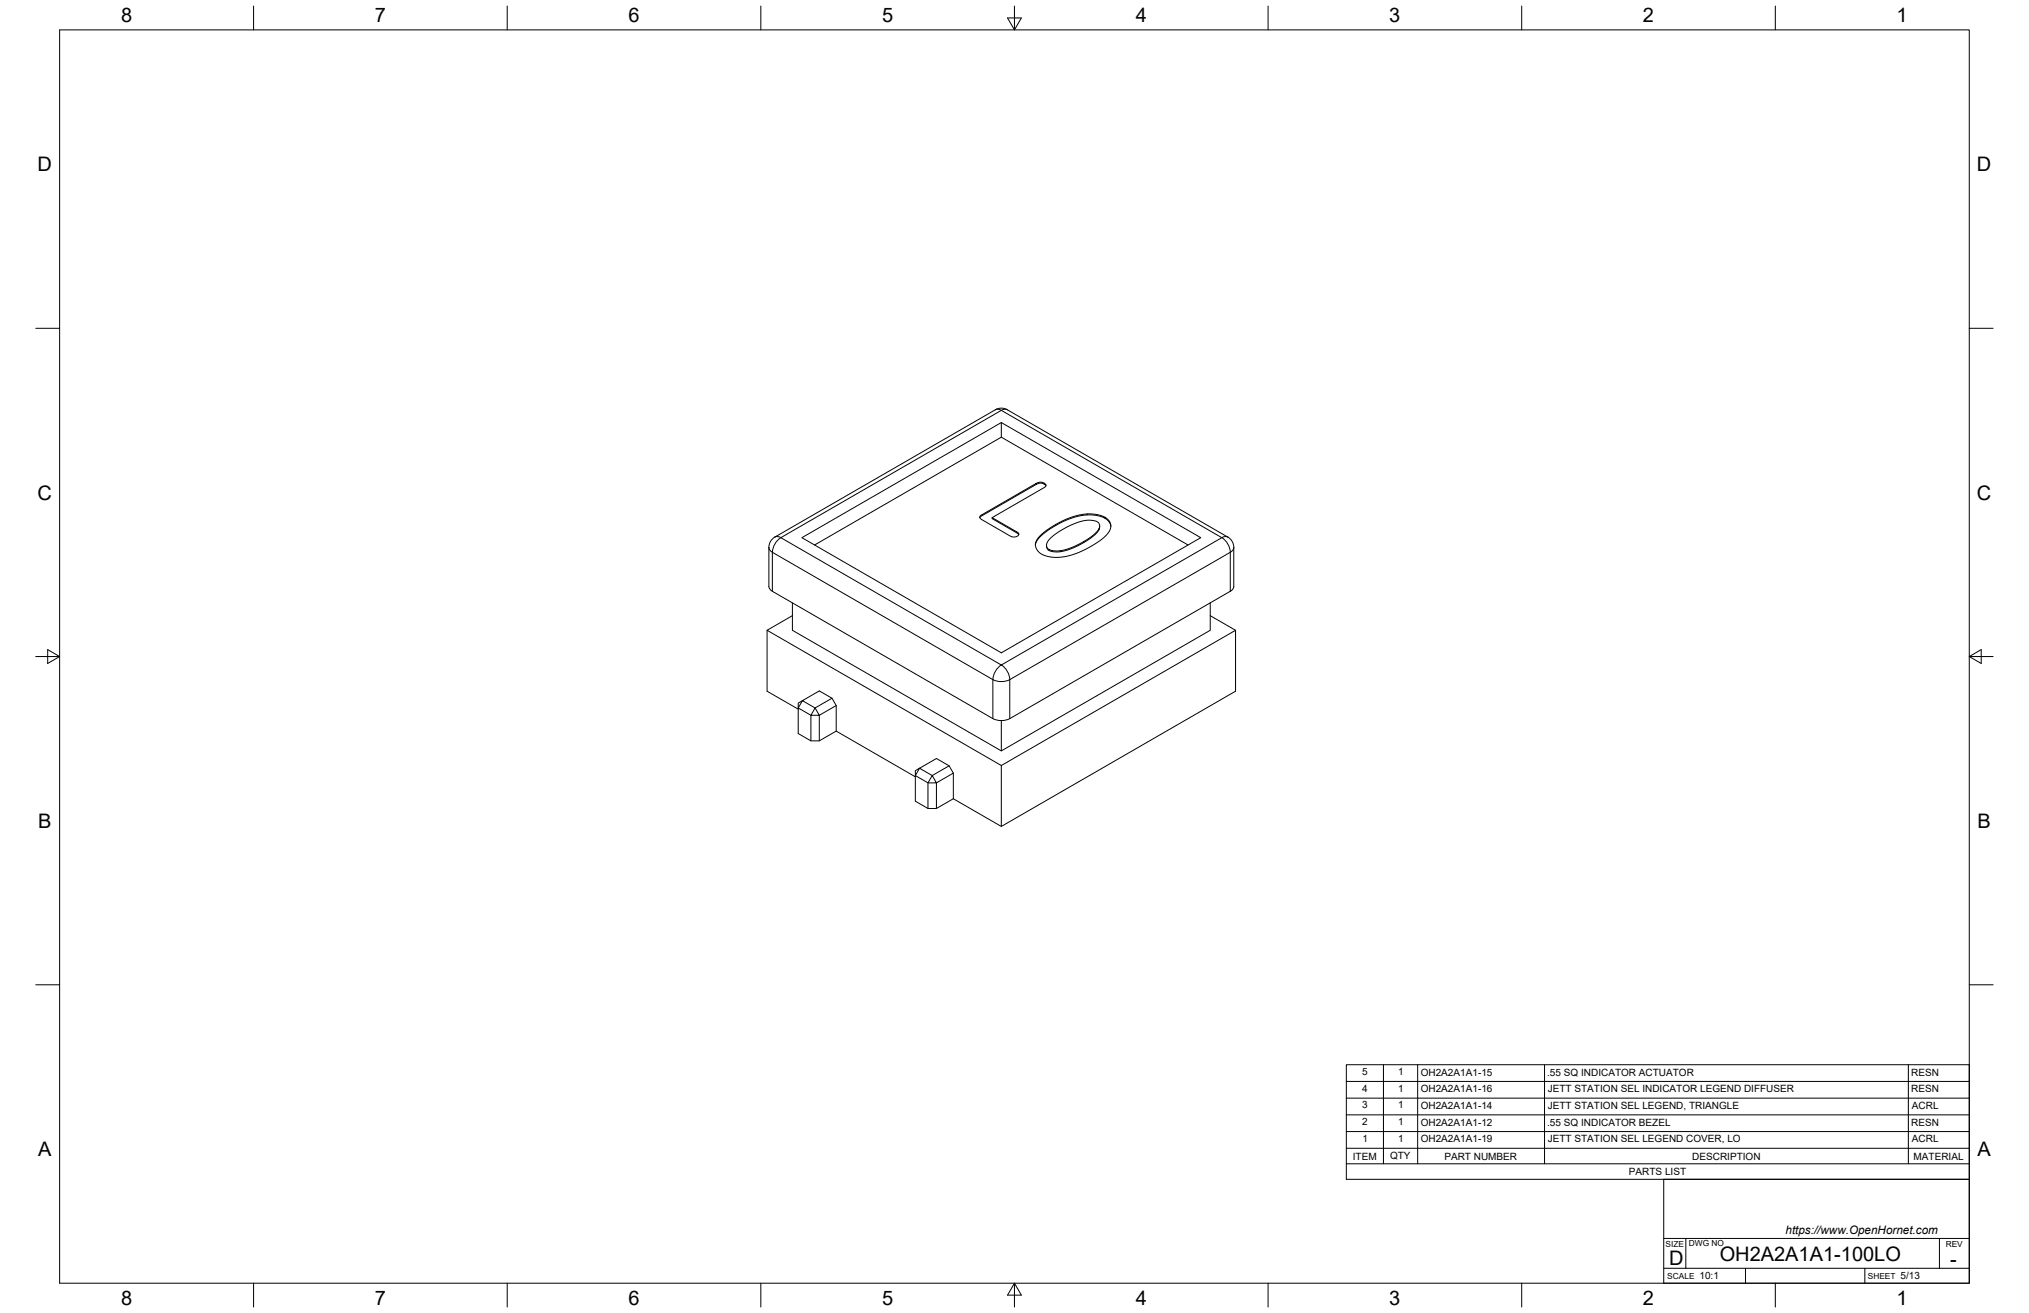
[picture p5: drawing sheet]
<svg xmlns="http://www.w3.org/2000/svg" width="864mm" height="559mm" viewBox="0 0 864 559" stroke-linecap="round" stroke-linejoin="round" font-family="sans-serif">
<!-- layer: Visible Narrow -->
<path d="M423.7 174.4l1.6-.2a1.3 1.3 0 0 0 1.8 0l1.6 .2M329.8 228.6l1.2-.3 1.4 .5a8 8 0 0 0-3.6 6.3l-1.2-1-.3-1.1M332.3 228.8l93.9-54.2 93.8 54.2-93.8 54.2zM432.6 226.3v.4M522.6 228.6l-1.2-.3-1.4 .5a8 8 0 0 1 3.6 6.3M523.6 235.1l-93.8 54.1v16.6M523.6 235.1v16.6M525.1 233l-.3 1.1-1.1 .9M328.7 251.7v-16.6l93.9 54.1v16.6M425 284l1.2-1a8 8 0 0 1 3.6 6.2 8 8 0 0 1-7.2 0l.5-2.3z" fill="none" stroke="#000" stroke-width=".43"/>
<!-- layer: Visible -->
<g fill="none" stroke="#000" stroke-width=".43">
<path d="M426.2 179.8v6.3l-79.5 45.8M426.2 186.1l79.5 45.8M417.3 219.5l24.2-14 2.2-.2 1.4 .9v.7l-.8 .7-22 12.7 10.9 6.4 .4 .8-.9 .8-1.4 .3-1.1-.3-12.4-7.2-.8-.9zM418.1 219.4l-1.1 .9M441 205.7v.5l1.7-.6 1.7 .5M441 206.2l-22.9 13.2v-.4M444.4 205.6v.5l.8 .7M462.7 218.7v.4M327.3 233v16.6l.3 1.1 1.1 .9M341.3 228.8l84.9-49 84.9 49-84.9 49zM422.3 220.3v.4l11.2 6.6M433.5 226.9l.1 .6"/>
<path d="M440.7 231.5v.4M442.5 228.3l4.3-3.5 5.1-2.9 4.8-2 4.1-1 5-.1 3.5 .9 2.2 1.3 .9 1.3 .4 1.2-.2 1.5-.9 1.8-1.9 2-2.3 1.8-4.6 2.7-3.6 1.8-2.9 1-4 .9h-5.3l-2.5-.6-2.1-1.1-1.2-1.5-.6-1.7 .4-2zM446.5 234.3v-.5l2.1 .6h2.7M449.3 223.2v.4M461.3 230.9l-5.9 2.8-4.6 1.2h-1.9l-2.2-.5-1.1-1.1-.2-1.2M461.3 230.9v-.4l-5.6 2.7-4.4 1.2v.4M467.8 225.4l.2-1.4-.2-1.1-.7-.8-1.1-.4-3.7-.3-4.4 1.2-6 3-4.8 3.4-1.1 1.3-.6 1.6 .2 1.1 .9 .8M467.8 225l-2.5 2.8-4 2.7M468 223.8a7.4 7.4 0 0 1-4.3 5.6l-2.4 1.5M470.3 220.2v.4M472.8 224l-.5-1.5-1.1-1.3-3-1.5-5-.6-4.5 .7-6.1 2.1-5.8 3.3-4.5 3.6-1.2 1.7-.4 1.4M525.1 233v16.6l-.1 .7-.9 1-94.3 54.5a8 8 0 0 1-7.2 0"/>
<path d="M525.1 233a5 5 0 0 0-2.5-4.4l-93.9-54.2a5 5 0 0 0-5 0l-93.9 54.2a5.1 5.1 0 0 0-2.5 4.4M328.7 251.7l93.9 54.1M337.3 256.6v11.6l88.9 51.4M515.1 256.6v11.6l-88.9 51.4v-12.9M326.5 268.2l99.7 57.6v25.9M337.3 262l-10.8 6.2v26l13.2 7.6M515.1 262l10.8 6.2M339.7 299.2l1.8-1-1.8 3.1zM354.1 297.2l-7.2 4.1-5.4-3.1 7.2-4.2 5.4 3.2 1.8 3.1v10.9M345.1 315.3v-10.9l-5.4-3.1v10.9l5.4 3.1h3.6l7.2-4.1 33.7 19.4M346.9 301.3l1.8 3.1h-3.6zM355.9 300.3l-7.2 4.1v10.9"/>
<path d="M389.6 328l1.8-1-1.8 3.1zM396.8 330.1l1.8 3.1h-3.6zM404 325.9l-7.2 4.2-5.4-3.1 7.2-4.2 5.4 3.1 1.8 3.1v10.9M405.8 339.9l-7.2 4.2h-3.6l-5.4-3.1v-10.9l5.4 3.1v10.9M405.8 329l-7.2 4.2v10.9M426.2 325.8l99.7-57.6v26l-99.7 57.5-20.4-11.8"/>
</g>
<!-- layer: Border -->
<g fill="none" stroke="#000" stroke-width=".43">
<path d="M25.4 12.7h812.8v533.4h-812.8zM107.9 2.6v10.1M215.9 2.6v10.1M323.8 2.6v10.1M428.8 7.6h5.9l-2.9 5.1zM431.8 2.6v10.1M539.7 2.6v10.1M647.7 2.6v10.1M755.6 2.6v10.1M15.2 139.7h10.2M838.2 139.7h10.1M15.2 279.4h10.2"/>
<path d="M20.3 276.5l5.1 2.9-5.1 3zM838.2 279.4l5.1-2.9v5.9zM838.2 279.4h10.1M15.2 419.1h10.2M838.2 419.1h10.1M107.9 546.1v10.2M215.9 546.1v10.2M323.8 546.1v10.2M431.8 546.1l2.9 5.1h-5.9zM431.8 546.1v10.2M539.7 546.1v10.2M647.7 546.1v10.2"/>
<path d="M755.6 546.1v10.2"/>
</g>
<!-- layer: Titleblock -->
<path d="M708.1 501.9h130.1v44.2h-130.1zM708.1 539.8h130.1M708.1 527.1h130.1M717.5 527.1v12.7M742.9 539.8v6.3M793.7 539.8v6.3M825.5 527.1v12.7" fill="none" stroke="#000" stroke-width=".43"/>
<!-- layer: Parts Lists -->
<path d="M573 453.1h265.2v48.8h-265.2zM588.8 453.1v42.2M603.4 453.1v42.2M657.4 453.1v42.2M812.2 453.1v42.2M573 474.5h265.2M573 467.4h265.2M573 460.2h265.2M573 495.3h265.2M573 488.7h265.2M573 481.6h265.2" fill="none" stroke="#000" stroke-width=".43"/>
<g font-size="8.5">
<text x="51.6" y="9.4">8</text>
<text x="159.5" y="9.4">7</text>
<text x="267.5" y="9.4">6</text>
<text x="375.4" y="9.3">5</text>
<text x="483.4" y="9.4">4</text>
<text x="591.3" y="9.4">3</text>
<text x="699.3" y="9.4">2</text>
<text x="807.2" y="9.4">1</text>
<text x="16" y="72.9">D</text>
<text x="841.4" y="72.9">D</text>
<text x="16" y="212.6">C</text>
<text x="841.4" y="212.6">C</text>
<text x="16.2" y="352.3">B</text>
<text x="841.7" y="352.3">B</text>
<text x="16.2" y="492">A</text>
<text x="841.7" y="492">A</text>
<text x="710.4" y="538.4">D</text>
<text x="731.9" y="536.7">OH2A2A1A1-100LO</text>
<text x="830.1" y="538.8">-</text>
<text x="51.6" y="555.5">8</text>
<text x="159.5" y="555.5">7</text>
<text x="267.5" y="555.5">6</text>
<text x="375.4" y="555.4">5</text>
<text x="483.4" y="555.5">4</text>
<text x="591.3" y="555.5">3</text>
<text x="699.3" y="555.5">2</text>
<text x="807.2" y="555.5">1</text>
</g>
<text font-size="5" x="760" y="525.2">https://www.OpenHornet.com</text>
<g font-size="4.3">
<text x="579.8" y="457.5">5</text>
<text x="595.1" y="457.5">1</text>
<text x="604.7" y="457.8">OH2A2A1A1-15</text>
<text x="658.5" y="457.8">.55 SQ INDICATOR ACTUATOR</text>
<text x="813.4" y="457.8">RESN</text>
<text x="579.8" y="464.6">4</text>
<text x="595.1" y="464.6">1</text>
<text x="604.7" y="464.9">OH2A2A1A1-16</text>
<text x="658.8" y="464.9">JETT STATION SEL INDICATOR LEGEND DIFFUSER</text>
<text x="813.4" y="464.9">RESN</text>
<text x="579.8" y="471.7">3</text>
<text x="595.1" y="471.7">1</text>
<text x="604.7" y="472">OH2A2A1A1-14</text>
<text x="658.8" y="472">JETT STATION SEL LEGEND, TRIANGLE</text>
<text x="813.8" y="472">ACRL</text>
<text x="579.8" y="478.8">2</text>
<text x="595.1" y="478.8">1</text>
<text x="604.7" y="479.1">OH2A2A1A1-12</text>
<text x="658.5" y="479.1">.55 SQ INDICATOR BEZEL</text>
<text x="813.4" y="479.1">RESN</text>
<text x="579.9" y="485.9">1</text>
<text x="595.1" y="485.9">1</text>
<text x="604.7" y="486.2">OH2A2A1A1-19</text>
<text x="658.8" y="486.2">JETT STATION SEL LEGEND COVER, LO</text>
<text x="813.8" y="486.2">ACRL</text>
<text x="575.8" y="493.5">ITEM</text>
<text x="591.7" y="493.4">QTY</text>
<text x="614.8" y="493.5">PART NUMBER</text>
<text x="720.3" y="493.5">DESCRIPTION</text>
<text x="814.5" y="493.5">MATERIAL</text>
<text x="693.3" y="500.1">PARTS LIST</text>
<text x="723.4" y="544.5">10:1</text>
<text x="809" y="544.5">5/13</text>
</g>
<g font-size="3.5">
<text x="708.9" y="530.9">SIZE</text>
<text x="718.9" y="530.5">DWG NO</text>
<text x="828.2" y="530.9">REV</text>
<text x="709.6" y="544.2">SCALE</text>
<text x="795" y="544.2">SHEET</text>
</g>
</svg>
